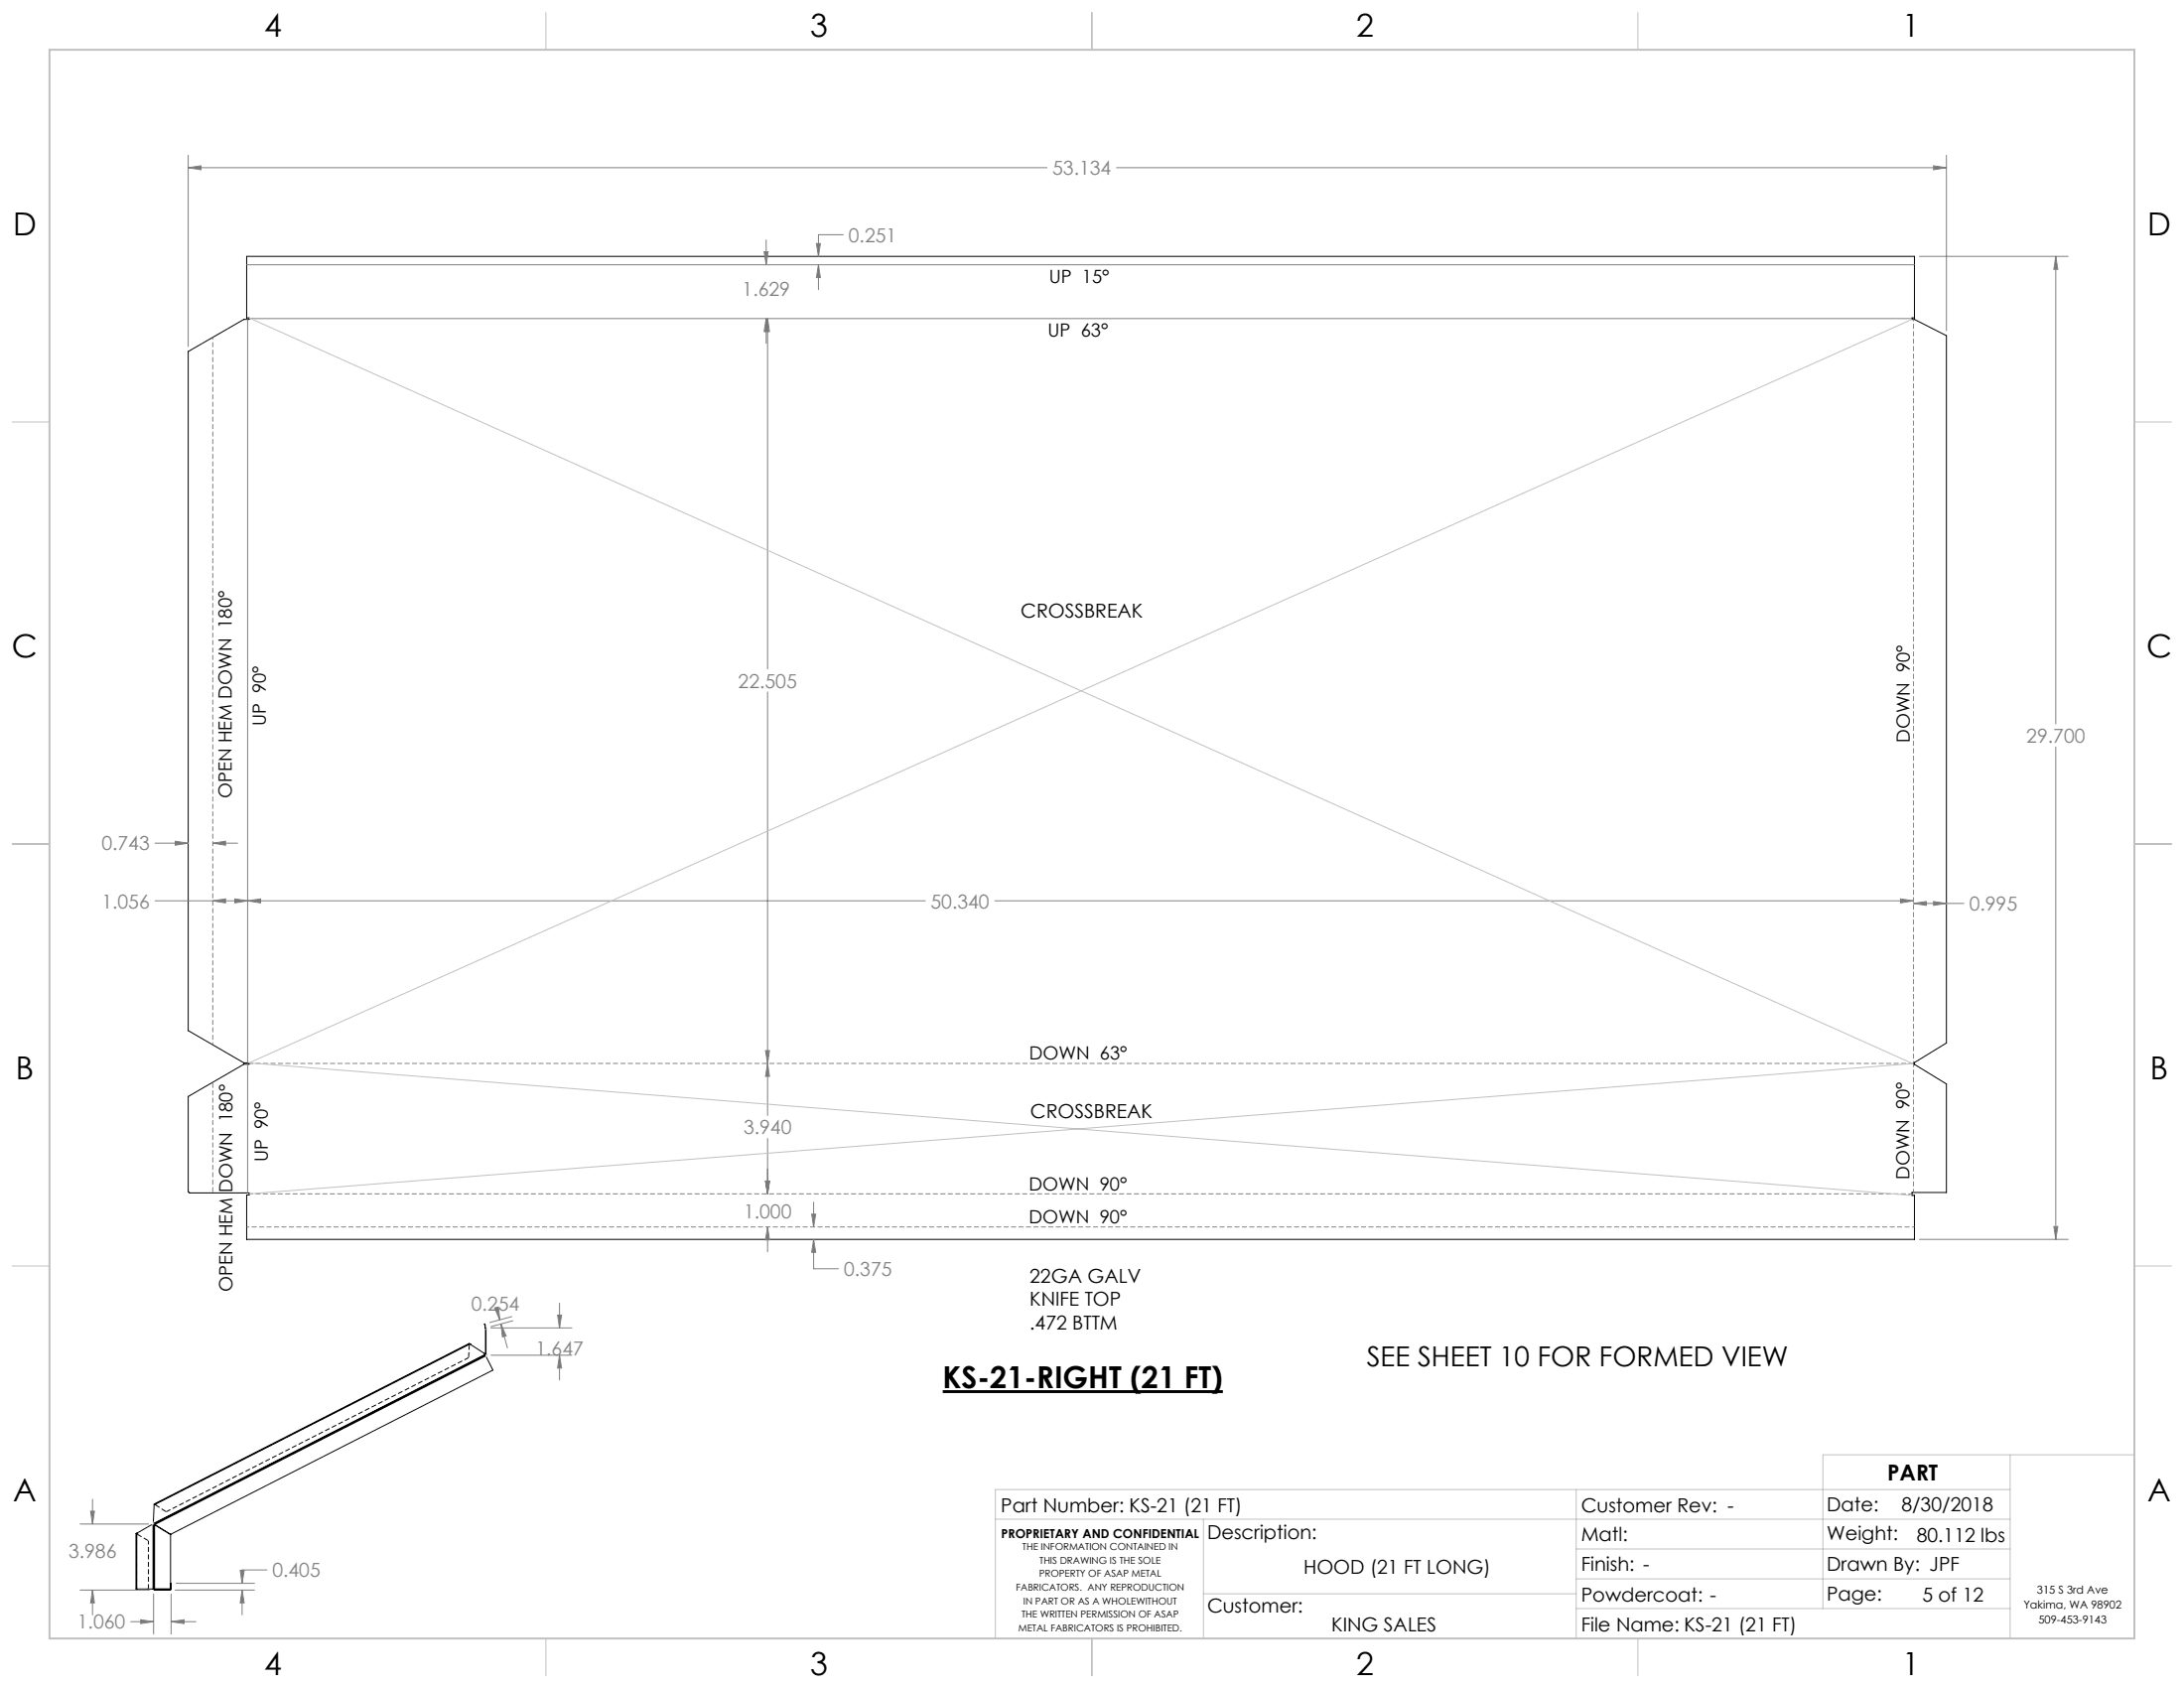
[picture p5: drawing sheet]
<svg xmlns="http://www.w3.org/2000/svg" width="559mm" height="432mm" viewBox="0 0 559 432" stroke-linecap="round" stroke-linejoin="round" font-family="sans-serif">
<g fill="none" stroke="#000" stroke-width=".25">
<path d="M63.1 65.6h426.7v15.7h-.6v.4h.6l8.2 4.2v180.9l-8.6 5.3 8.6 5.2v27.7h-8.8v.8h.6v11.2h-426.7v-11.3h.6v-.5h-15.2l-.3-.4v-24.3l14.2-8.3h1.3v-.3h-1.3l-14.2-8.3v-173.7l14.2-8.2h1.3v-.4h-.6zM124.2 339.7h.1M124.2 339.7v6.8M124.2 339.7h.2M124.4 339.7h.1M124.4 339.7l-.3-1 .1 1M124.4 339.7h-.2M124.4 339.7v6.8M120.2 343.8l-.1-.1-80.7 41v.3M120.2 343.8l-80.8 41.2M120.2 343.8l3.7 2.4 .2 .3M124.1 346.5v.1"/>
<path d="M124.1 346.5l-84.7 43.2M124.1 346.6l.2 .3M124.1 346.6l-84.7 43.2M124.2 346.5l-.1 .1M124.2 346.5h.2M124.3 346.9l-84.7 43.1M124.3 346.9l1.8 3.6-82.5 42-4-2.5M124.4 346.5l-.2 .2M35 392.2l-.2 .1v14.2h.2M35 392.2v14.3M39.2 390h.1M39.2 390h-.4l-3.8 2.2"/>
<path d="M39.2 390v16.5M39.3 390h.2M39.3 390v16.5M39.4 389.7v.1M39.4 389.8l.2 .2M39.4 389.8l-.1 .2M39.4 385l-.2 4.4 .2 .3M39.5 390l4.1 2.5-.1 14.1M39.5 390h.1M39.5 390v16.4M35 406.5h4.2M39.2 406.5h.1"/>
<path d="M39.3 406.4h.2M39.3 406.5l.2 .3M39.3 406.5h.1M39.4 406.5l.1 .1M39.4 406.4v.1M39.5 406.4l4.3 .1M39.5 406.6v.2M39.5 406.8h4M39.5 406.6h4M39.6 406.6v.2M43.5 406.6v.2M43.6 405h.2v1.5"/>
<path d="M43.8 406.5l-.3 .3"/>
</g>
<path d="M42.5 386.7l77.4-39.4M39.4 406.4v-16.4" fill="none" stroke="#000" stroke-width=".25" stroke-dasharray="1.3 .6" stroke-dashoffset=".1" stroke-linecap="butt"/>
<path d="M39.5 389.9l84.7-43.2" fill="none" stroke="#000" stroke-width=".25" stroke-dasharray="1.3 .6" stroke-dashoffset=".7" stroke-linecap="butt"/>
<path d="M120.1 343.9v-.3M120.1 343.9l.2-.1M35 392.4l-.2-.1M35 392.4v-.2M39.5 384.7l.1 .2M39.5 385l.1-.1M37.7 406.5l.3-.3" fill="none" stroke="#000" stroke-width=".25" stroke-dasharray="1.3 .6" stroke-linecap="butt"/>
<path d="M120.1 343.9h.1M120.3 343.8h.1M35 392.4h.1M35 392.2h.1M39.5 385h.1M39.6 384.9h.1" fill="none" stroke="#000" stroke-width=".25" stroke-dasharray="1.3 .6"/>
<path d="M120.1 343.9l-.2 3.4M35 392.4l3 1.7M42.5 386.7l-2.9-1.8" fill="none" stroke="#000" stroke-width=".25" stroke-dasharray="1.3 .6" stroke-dashoffset="-.1" stroke-linecap="butt"/>
<path d="M38 406.2v-12.1" fill="none" stroke="#000" stroke-width=".25" stroke-dasharray="1.3 .6" stroke-dashoffset=".3" stroke-linecap="butt"/>
<path d="M120.1 343.8l-80.6 41M34.9 392.3v14.2" fill="none" stroke="#000" stroke-width=".25" stroke-dasharray="1.3 .6" stroke-dashoffset=".2" stroke-linecap="butt"/>
<path d="M241.2 356h71.7" fill="none" stroke="#000" stroke-width=".73" stroke-linecap="butt"/>
<g fill="none" stroke="#808080" stroke-width=".25">
<path d="M48.2 39.7v49M498 39.7v44.9M48.2 42.9l3.2-.5v1zM48.2 42.9h219.7M285.7 42.9h212.3M494.7 42.4l3.3 .5-3.3 .5zM63.1 67.7h426.7M195.5 64.4h1l-.5 3.3zM196 61.4v6.3M208.9 62.3h1l-.5 3.3zM209.4 67.7l.5 3.3h-1zM209.4 67.7v6.4"/>
<path d="M215.8 60h-6.4v5.6M491.1 65.6h38.1M526 65.6l.5 3.3h-1zM526 65.6v119.6M63.4 81.7v190.2M63.7 81.5h425.5M196 81.5l.5 3.3h-1zM196 81.5v6.3M196.4 81.5l.5 3.3h-1zM196.4 81.5v89.6M196.4 177v108.4M526 191.1v125.9"/>
<path d="M39.7 215.7h8.5M44.8 215.2l3.4 .5-3.4 .5zM54.4 215.7l3.3-.5v1zM54.4 215.7h6.4M39.7 230.4h197M54.4 230.4l3.3-.5v1.1zM60.1 229.9l3.3 .5-3.3 .6zM63.4 230.4l3.3-.5v1.1zM254.5 230.4h235.1M486.3 229.9l3.3 .5-3.3 .6zM489.6 231.1l3.3-.5v1zM489.6 231.1h12.9"/>
<path d="M494.7 230.6l3.3 .5-3.3 .5zM63.4 272.2v33M195.9 268.7h1l-.5 3.4zM196.4 272.1l.5 3.2h-1zM196.4 291.2v14.2M195.9 302.1h1l-.5 3.3zM196.4 313.9l.5 3.3h-1zM196.4 313.9v6.3M207.7 310.6h1l-.5 3.3zM208.2 317l.5 3.4h-1zM208.2 317v7.6h6.3M208.2 307.5v6.4"/>
<path d="M491.1 317h38.1M525.5 313.8h1l-.5 3.2zM125.6 339.7h20.7M126.5 334.6l1-.3 .4 3.3zM127.5 336.3l.4 1.3M128.2 338.7l1.3 3-.9 .3zM128.2 338.7l1.6 6.1M131 336.8l-5.7 1.5M131.2 337.9l-5.6 1.5M142.7 336.4h1l-.5 3.3zM143.2 333.3v6.4M125.6 346.7h20.7"/>
<path d="M143.2 346.7l.5 3.3h-1zM143.2 346.7v6.3M20.5 389.9h17.5M23.2 386.6h1l-.5 3.3zM23.7 383.5v6.4M20.5 406.8h17.8M23.7 406.8l.5 3.2h-1zM23.7 406.8v6.3M33.4 414.8h5.9M36 414.3l3.3 .5-3.3 .5zM39.3 407.7v10.3M43.8 414.8l3.3-.5v1z"/>
<path d="M43.8 407.7v10.3M43.8 414.8h6.3M44.8 406.8h20.3M45 405h20.1M61.5 401.7h1l-.6 3.3zM61.9 406.8l.6 3.2h-1zM61.9 406.8v6.3M68.3 401.6h-6.4v3.4"/>
</g>
<path d="M489.3 272h-425.5M63.8 305.4h425.4" fill="none" stroke="#808080" stroke-width=".25" stroke-dasharray="1.3 .6" stroke-dashoffset=".3" stroke-linecap="butt"/>
<path d="M54.4 86.3v180.9M63.1 313.9h426.8" fill="none" stroke="#808080" stroke-width=".25" stroke-dasharray="1.3 .6" stroke-dashoffset=".6" stroke-linecap="butt"/>
<path d="M489.6 305v-32.9" fill="none" stroke="#808080" stroke-width=".25" stroke-dasharray="1.3 .6" stroke-dashoffset=".4" stroke-linecap="butt"/>
<path d="M489.6 272v-190.3" fill="none" stroke="#808080" stroke-width=".25" stroke-dasharray="1.3 .6" stroke-dashoffset=".7" stroke-linecap="butt"/>
<path d="M54.4 276.8v28.3" fill="none" stroke="#808080" stroke-width=".25" stroke-dasharray="1.3 .6" stroke-dashoffset="-.2" stroke-linecap="butt"/>
<g fill="none" stroke="#c0c0c0" stroke-width=".25">
<path d="M139.7 3.2v9.5M279.4 3.2v9.5M419.1 3.2v9.5M63.7 81.3l425.6 190.8-425.6 33.3M489.2 81.7l-425.5 190.2 425.5 33.9M3.1 107.9h9.6M546.1 107.9h9.5M3.1 215.9h9.6M546.1 215.9h9.5M3.1 323.8h9.6M124.4 339.2v.3M124.4 339.9l.1 .3"/>
<path d="M546.1 323.8h9.5M124.4 346.7v.5M124.8 346.4l-.4 .2M514.3 372.1v47M546.1 372.1h-79.7v39.4M39.2 389.9l-.4 .2M39.3 389.3v.5M254.7 388.6h259.6M307.9 388.6v30.5M403.3 381v38.1M403.3 396.2h111M514.3 381h-259.6v38.1"/>
<path d="M139.7 419.1v9.6M279.4 419.1v9.6M307.9 407.7h95.4M403.3 403.9h111M403.3 411.5h111M419.1 419.1v9.6"/>
</g>
<path d="M12.7 12.7h533.4v406.4h-533.4z" fill="none" stroke="#c0c0c0" stroke-width=".5"/>
<g fill="#808080">
<path d="M207.7 310.6h1l-.5 3.3zM208.2 317l.5 3.4h-1zM196.4 313.9l.5 3.3h-1zM195.9 302.1h1l-.5 3.3zM196.4 272.1l.5 3.2h-1zM195.9 302.1h1l-.5 3.3zM195.9 268.7h1l-.5 3.4zM196.4 81.5l.5 3.3h-1zM195.5 64.4h1l-.5 3.3zM196 81.5l.5 3.3h-1zM209.4 67.7l.5 3.3h-1zM208.9 62.3h1l-.5 3.3zM63.4 230.4l3.3-.5v1.1zM486.3 229.9l3.3 .5-3.3 .6zM60.1 229.9l3.3 .5-3.3 .6zM54.4 230.4l3.3-.5v1.1zM54.4 215.7l3.3-.5v1zM44.8 215.2l3.4 .5-3.4 .5zM494.7 42.4l3.3 .5-3.3 .5zM48.2 42.9l3.2-.5v1zM489.6 231.1l3.3-.5v1zM494.7 230.6l3.3 .5-3.3 .5zM526 65.6l.5 3.3h-1zM525.5 313.8h1l-.5 3.2z"/>
<path d="M61.9 406.8l.6 3.2h-1zM61.5 401.7h1l-.6 3.3zM36 414.3l3.3 .5-3.3 .5zM43.8 414.8l3.3-.5v1zM143.2 346.7l.5 3.3h-1zM142.7 336.4h1l-.5 3.3zM128.2 338.7l1.3 3-.9 .3zM126.5 334.6l1-.3 .4 3.3zM23.2 386.6h1l-.5 3.3zM23.7 406.8l.5 3.2h-1z"/>
</g>
<g font-size="8.1">
<text x="67.6" y="9.3">4</text>
<text x="207.3" y="9.3">3</text>
<text x="347" y="9.3">2</text>
<text x="486.7" y="9.3">1</text>
<text x="3.3" y="60.1">D</text>
<text x="549.4" y="60.1">D</text>
<text x="3" y="168">C</text>
<text x="549.1" y="168">C</text>
<text x="4" y="276">B</text>
<text x="550.1" y="276">B</text>
<text x="3.3" y="383.9">A</text>
<text x="549.4" y="383.9">A</text>
<text x="67.6" y="428.4">4</text>
<text x="207.3" y="428.4">3</text>
<text x="347" y="428.4">2</text>
<text x="486.7" y="428.4">1</text>
</g>
<text font-size="7.8" x="241.2" y="355.1">KS-21-RIGHT (21 FT)</text>
<text font-size="7.1" x="349.7" y="349.6">SEE SHEET 10 FOR FORMED VIEW</text>
<text font-size="5.6" x="482.9" y="378.6">PART</text>
<g font-size="4.9" fill="#808080">
<text x="269.3" y="44.8">53.134</text>
<text x="217.1" y="61.9">0.251</text>
<text x="189.9" y="75.6">1.629</text>
<text x="188.9" y="175.9">22.505</text>
<text x="518.5" y="190">29.700</text>
<text x="26" y="217.5">0.743</text>
<text x="26" y="232.3">1.056</text>
<text x="238.1" y="232.3">50.340</text>
<text x="503.9" y="233">0.995</text>
<text x="190.2" y="290.1">3.940</text>
<text x="190.2" y="311.6">1.000</text>
<text x="215.9" y="326.4">0.375</text>
<text x="120.6" y="335.2">0.254</text>
<text x="137" y="346.7">1.647</text>
<text x="17.5" y="398.6">3.986</text>
<text x="69.7" y="403.5">0.405</text>
<text x="19.8" y="416.7">1.060</text>
</g>
<g font-size="4.9">
<text x="261.2" y="158.1">CROSSBREAK</text>
<text x="263.6" y="285.9">CROSSBREAK</text>
<text x="263.4" y="328.2">22GA GALV</text>
<text x="263.4" y="334.1">KNIFE TOP</text>
<text x="263.4" y="340.1">.472 BTTM</text>
<text x="256.1" y="386.9">Part Number: KS-21 (21 FT)</text>
<text x="404.6" y="386.8">Customer Rev: -</text>
<text x="467.4" y="386.7">Date:</text>
<text x="486.5" y="386.7">8/30/2018</text>
<text x="308.9" y="393.8">Description:</text>
<text x="404.6" y="394.3">Matl:</text>
<text x="467.4" y="394">Weight:</text>
<text x="490.4" y="394.5">80.112 lbs</text>
<text x="404.6" y="401.9">Finish: -</text>
<text x="467.4" y="401.7">Drawn By: JPF</text>
<text x="333.5" y="402.5">HOOD (21 FT LONG)</text>
<text x="308.9" y="412.4">Customer:</text>
<text x="404.6" y="409.6">Powdercoat: -</text>
<text x="467.4" y="409.4">Page:</text>
<text x="491.8" y="409.6">5 of 12</text>
<text x="340.7" y="417.4">KING SALES</text>
<text x="404.6" y="417.4">File Name: KS-21 (21 FT)</text>
</g>
<g font-size="4.7">
<text x="268.4" y="72.3">UP 15°</text>
<text x="268.1" y="86.1">UP 63°</text>
<text x="68" y="185.7" transform="rotate(-90 68 185.7)">UP 90°</text>
<text x="488.6" y="190" transform="rotate(-90 488.6 190)">DOWN 90°</text>
<text x="59.3" y="204.1" transform="rotate(-90 59.3 204.1)">OPEN HEM DOWN 180°</text>
<text x="263.4" y="271.1">DOWN 63°</text>
<text x="68.6" y="297.3" transform="rotate(-90 68.6 297.3)">UP 90°</text>
<text x="263.3" y="304.4">DOWN 90°</text>
<text x="488.5" y="301.7" transform="rotate(-90 488.5 301.7)">DOWN 90°</text>
<text x="263.3" y="312.9">DOWN 90°</text>
<text x="59.5" y="330.4" transform="rotate(-90 59.5 330.4)">OPEN HEM DOWN 180°</text>
</g>
<text font-size="3.2" x="256.1" y="393.4">PROPRIETARY AND CONFIDENTIAL</text>
<g font-size="2.8">
<text x="521.2" y="407.7">315 S 3rd Ave</text>
<text x="517.8" y="411.5">Yakima, WA 98902</text>
<text x="521.6" y="415.3">509-453-9143</text>
</g>
<g font-size="2.5">
<text x="261.6" y="396.5">THE INFORMATION CONTAINED IN</text>
<text x="266" y="399.9">THIS DRAWING IS THE SOLE</text>
<text x="260" y="406.9">FABRICATORS. ANY REPRODUCTION</text>
<text x="265.9" y="403.4">PROPERTY OF ASAP METAL</text>
<text x="261.4" y="413.8">THE WRITTEN PERMISSION OF ASAP</text>
<text x="261.8" y="410.4">IN PART OR AS A WHOLEWITHOUT</text>
<text x="260.5" y="417.3">METAL FABRICATORS IS PROHIBITED.</text>
</g>
</svg>
